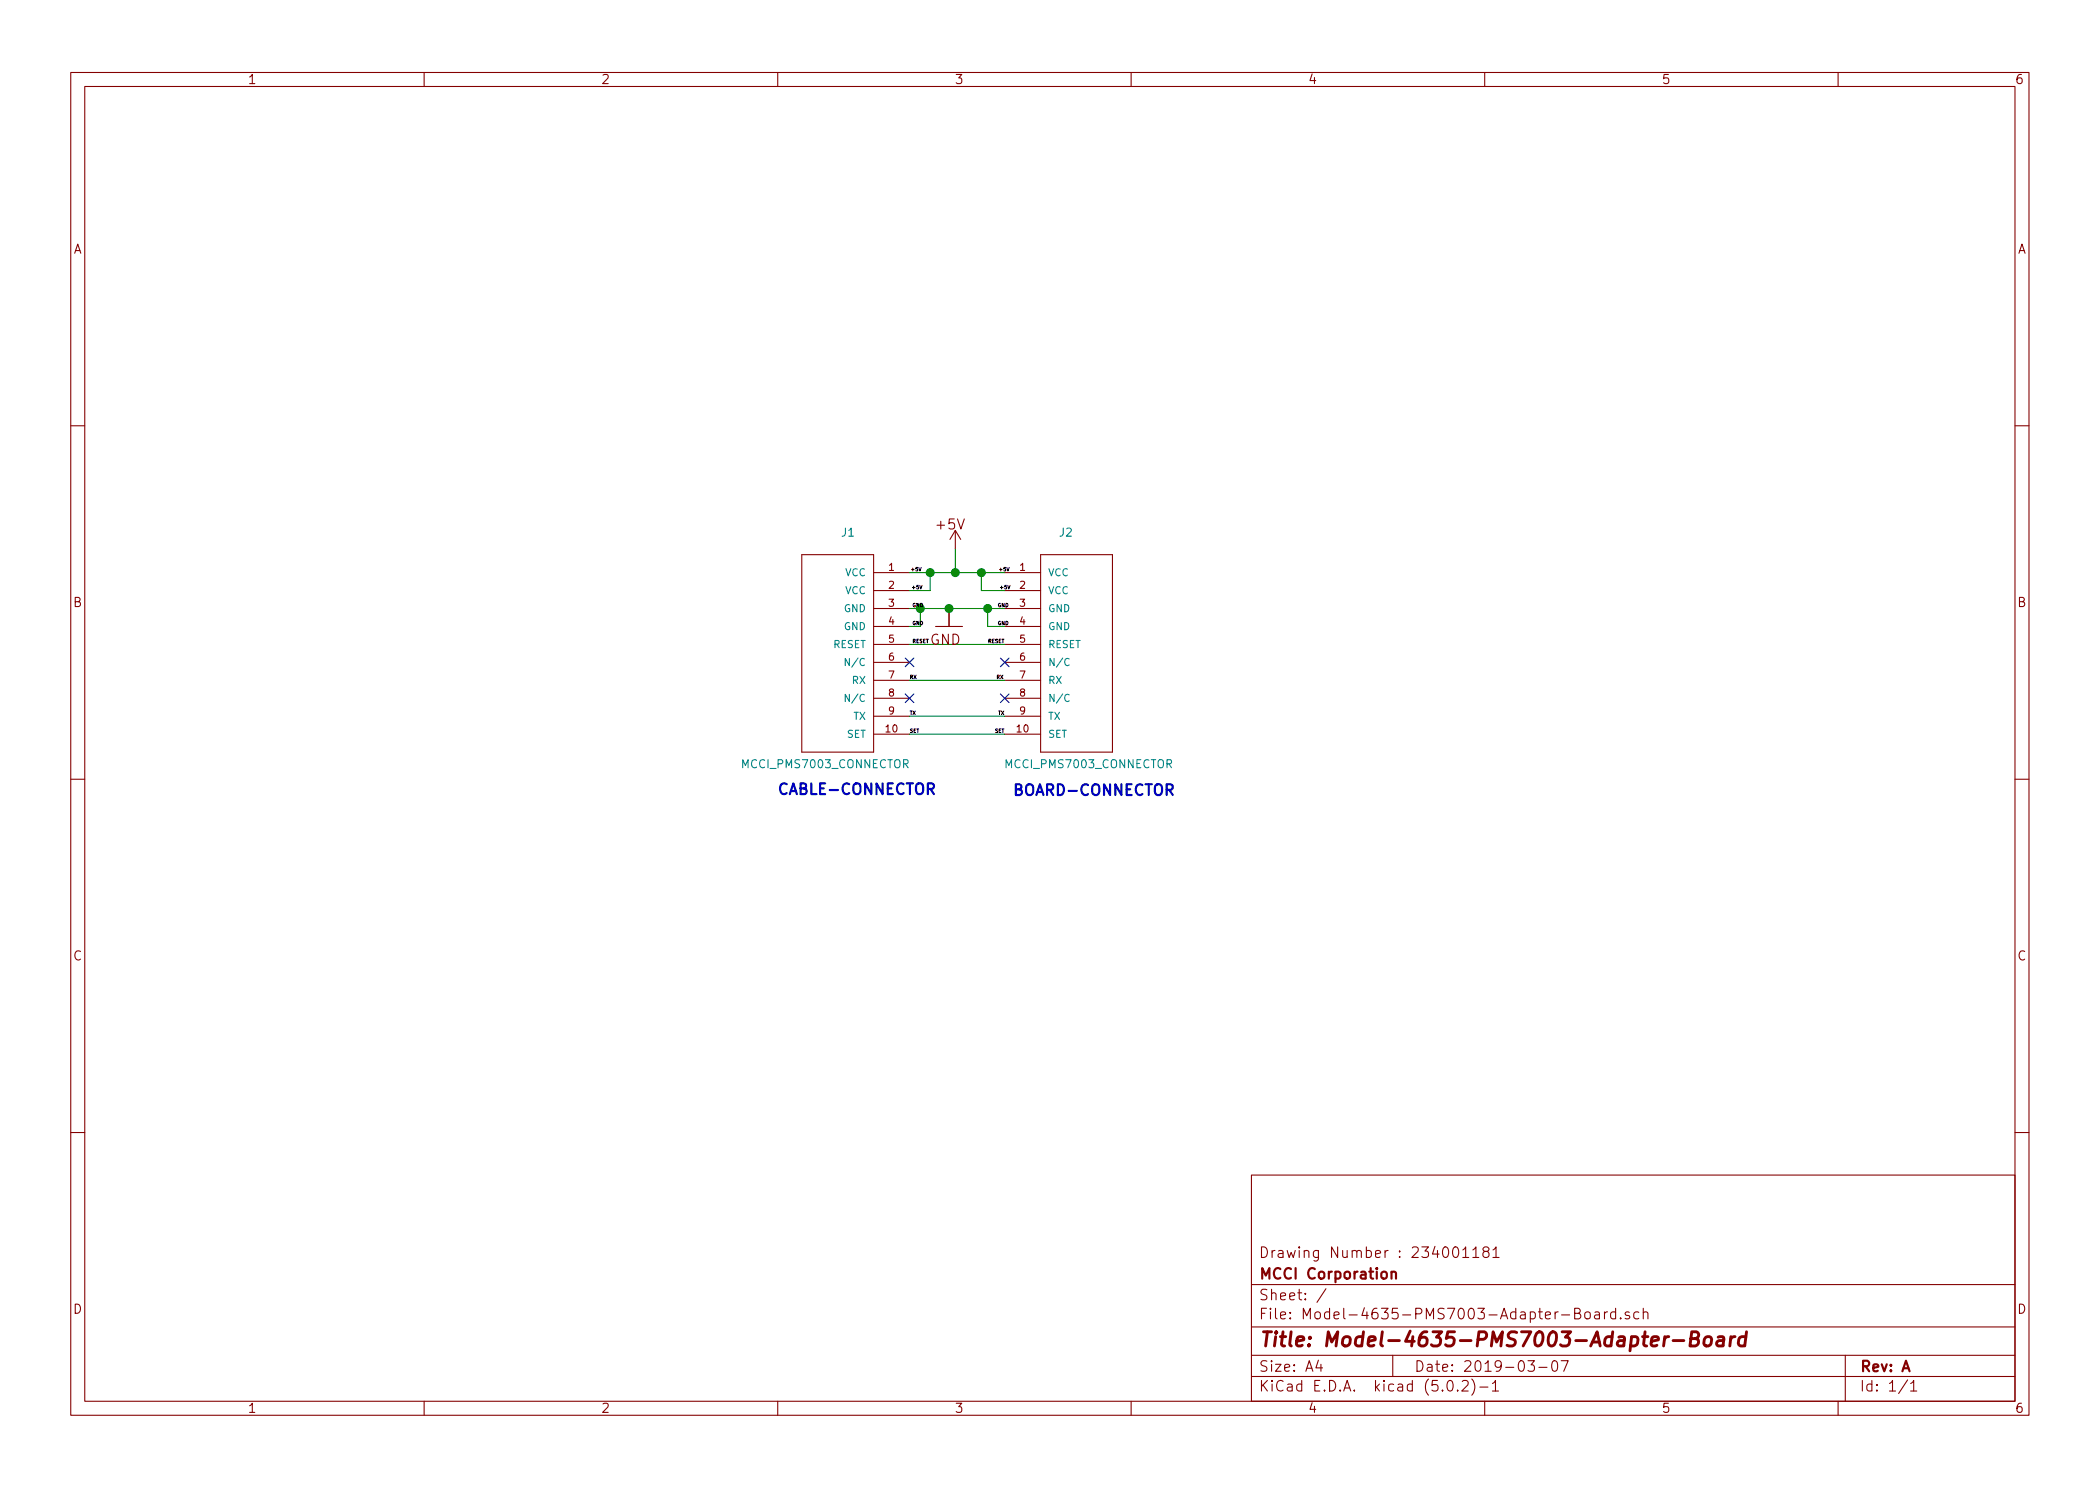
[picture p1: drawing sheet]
<svg xmlns="http://www.w3.org/2000/svg" width="297mm" height="210mm" viewBox="0 0 297 210" stroke-linecap="round" stroke-linejoin="round" font-family="sans-serif">
<g fill="none" stroke="#840000" stroke-width=".15">
<path d="M10 10.3h277v189.9h-277zM12 12.2h273v186.1h-273zM60 10.3v1.9M110 10.3v1.9M160 10.3v1.9M210 10.3v1.9M260 10.3v1.9M10 60.2h2M113.4 78.5h10.2v27.9h-10.2zM135.1 75.1l-.7 1.2M135.1 75.1v2.5M135.1 75.1l.8 1.2"/>
<path d="M147.2 78.5h10.2v27.9h-10.2zM285 60.2h2M123.6 81h5.1M123.6 83.6h5.1M123.6 86.1h5.1M123.6 88.6h5.1M123.6 91.2h5.1M123.6 93.7h5.1M123.6 96.3h5.1M123.6 98.8h5.1M132.3 88.6h3.8M134.2 86.1v2.5"/>
<path d="M142.1 81h5.1M142.1 83.6h5.1M142.1 86.1h5.1M142.1 88.6h5.1M142.1 91.2h5.1M142.1 93.7h5.1M142.1 96.3h5.1M142.1 98.8h5.1M10 110.3h2M123.6 101.3h5.1M123.6 103.9h5.1M142.1 101.3h5.1"/>
<path d="M142.1 103.9h5.1M285 110.3h2M10 160.2h2M177 166.3h108v32h-108zM205.7 176.5a.34 .34 0 0 1 .5 .2 .77 .77 0 0 1-.4 1.2 .97 .97 0 0 1-.1-1.4zM206.9 176.9l.4-.5v1.5M206.9 177.9h.8M208.3 176.9l.5-.5v1.5M208.3 177.9h.9M210 177.1l-.2-.3 .2-.4a.47 .47 0 0 1 .6 .3l-.1 .3-.5 .1a.48 .48 0 0 0-.2 .7 .48 .48 0 0 0 .8-.2l-.1-.4-.2-.1M211.2 176.9l.4-.5v1.5M211.2 177.9h.8"/>
<path d="M285 160.2h2M60 198.3v1.9M110 198.3v1.9M160 198.3v1.9M177 194.8h108M177 191.8h108M177 187.8h108M177 181.8h108M186.5 192.5l-.4 1h1M186.8 193v1M187.6 182.3l-1.3 2M197 191.8v3"/>
<path d="M204.8 195.5a.35 .35 0 0 1 .4-.2 .35 .35 0 0 1 .3 .3 .78 .78 0 0 1-.4 1.2 .87 .87 0 0 1-.3-1.3zM206.2 196.7v.1l-.1-.1h.1v.1M206.8 195.5l.2-.2h.4a.41 .41 0 0 1 .2 .7l-.8 .8h.9M208.2 195.1a1.71 1.71 0 0 1 0 2.3M209.3 196.3h1.2M210 198.3v1.9M211.1 195.8l.3-.3 .1-.2v1.5M211.1 196.8h.9M216.1 192.5h.9l-.4 .6 .3 .1a.61 .61 0 0 1 .1 .7l-.2 .1h-.5l-.2-.1M217.7 193.5h1.1M219.6 192.7a.37 .37 0 0 1 .4-.2 .37 .37 0 0 1 .3 .3v.3a.72 .72 0 0 1-.3 .9l-.4-.1a1.41 1.41 0 0 1 0-1.2zM220.8 192.5h1l-.6 1.5"/>
<path d="M222.7 185.8l.7-.1a.36 .36 0 0 0 .1-.3 .36 .36 0 0 0-.3-.3h-.5v1.5h.6a.4 .4 0 0 0 .3-.4 .4 .4 0 0 0-.4-.4M224.2 185.7a.41 .41 0 0 1 .7 .2v.4a.41 .41 0 0 1-.4 .3 .41 .41 0 0 1-.3-.3zM225.6 185.7l.1-.1 .5 .1v.9M226.2 186h-.5a.29 .29 0 0 0-.2 .3 .29 .29 0 0 0 .2 .3l.5-.1M226.9 185.6v1M227.4 185.6l-.3 .1-.2 .2M228.5 185.7a.48 .48 0 0 0-.6 0l-.1 .2 .1 .6a.48 .48 0 0 0 .6 0M228.5 185.1v1.5M229.2 186.5h.1l-.1 .1v-.1v.1M230.5 185.7a.37 .37 0 0 0-.6 .1v.1a.54 .54 0 0 0 .6 .3v.1v.2l-.2 .1-.4-.1M231.8 185.7a.48 .48 0 0 0-.6 0l-.1 .2 .1 .6a.48 .48 0 0 0 .6 0M232.4 185.7a.41 .41 0 0 1 .7 .1v.8"/>
<path d="M232.4 185.1v1.5M260 198.3v1.9M261 191.8v6.5M269.8 195.2l-1.2 2M270.3 195.8l.3-.3 .1-.2v1.5M270.3 196.8h.8"/>
</g>
<path d="M236 189.1a.54 .54 0 0 0-.6 .4M236.7 189.7h1.5M239.2 189.4h.6a.5 .5 0 0 0 .5-.4 .5 .5 0 0 0-.3-.6h-.7l-.3 2h.8a.53 .53 0 0 0 .5-.5 .53 .53 0 0 0-.5-.5M241.2 189.3a.51 .51 0 0 1 .5-.2 .51 .51 0 0 1 .4 .4l-.1 .6a.54 .54 0 0 1-.5 .4 .54 .54 0 0 1-.5-.4zM243 189.2l.2-.1 .6 .1-.1 1.2M243.8 189.6l-.2 .1h-.4a.4 .4 0 0 0-.4 .3 .4 .4 0 0 0 .3 .4h.4l.2-.1M244.8 189.1l-.1 1.3M245.4 189.1a.54 .54 0 0 0-.6 .4M246.9 189.2a.68 .68 0 0 0-1 .3v.6v.2l.3 .1 .6-.1M247 188.4l-.2 2" fill="none" stroke="#840000" stroke-width=".41"/>
<path d="M196.8 179.9v1M196.8 180.1a.38 .38 0 0 1 .7 0v.8" fill="none" stroke="#840000" stroke-width=".3"/>
<path d="M120.1 93.2v1l-.5-1v1M120.1 98.2v1.1l-.5-1.1v1.1M151.2 93.2a.47 .47 0 0 0-.6 .4 .47 .47 0 0 0 .6 .5M151.2 98.3a.47 .47 0 0 0-.6 .4 .47 .47 0 0 0 .6 .5" fill="none" stroke="#008484" stroke-width=".15"/>
<path d="M135.1 77.6v3.4M128.7 81h13.4M128.7 86.1h13.4M128.7 91.2h13.4M128.7 96.3h13.4M130.2 86.1v2.5h-1.5M131.6 81v2.6h-2.9M138.8 81v2.6h3.3M139.7 86.1v2.5h2.4M128.7 101.3h13.4M128.7 103.9h13.4" fill="none" stroke="#008400" stroke-width=".15"/>
<g fill="#008400" stroke="#008400" stroke-width=".25">
<circle cx="131.6" cy="81" r=".51"/>
<circle cx="138.8" cy="81" r=".51"/>
<circle cx="135.1" cy="81" r=".51"/>
<circle cx="130.2" cy="86.1" r=".51"/>
<circle cx="134.2" cy="86.1" r=".51"/>
<circle cx="139.7" cy="86.1" r=".51"/>
</g>
<path d="M128 93.1l1.3 1.2M128 98.2l1.3 1.2M129.3 93.1l-1.3 1.2M129.3 98.2l-1.3 1.2M141.5 93.1l1.2 1.2M141.5 98.2l1.2 1.2M142.7 93.1l-1.2 1.2M142.7 98.2l-1.2 1.2" fill="none" stroke="#000084" stroke-width=".15"/>
<path d="M130 80.3l.1 .5 .2-.5M130.1 82.8l.2 .5 .1-.5M142.4 80.3l.2 .5 .1-.5M142.5 82.8l.2 .5 .2-.5" fill="none" stroke="#000" stroke-width=".14"/>
<text font-size="2.8" fill="#840000" x="178" y="190.5">Title: Model-4635-PMS7003-Adapter-Board</text>
<g font-size="2.1" fill="#0000c2">
<text x="109.9" y="112.4">CABLE-CONNECTOR</text>
<text x="143.1" y="112.6">BOARD-CONNECTOR</text>
</g>
<g font-size="2.1" fill="#840000">
<text x="178" y="178">Drawing Number : 234001181</text>
<text x="178" y="184">Sheet: /</text>
<text x="178" y="181">MCCI Corporation</text>
<text x="178" y="186.7">File: Model-4635-PMS7003-Adapter-Board.sch</text>
<text x="178" y="196.9">KiCad E.D.A. kicad (5.0.2)-1</text>
<text x="178" y="194.1">Size: A4</text>
<text x="200" y="194.1">Date: 2019-03-07</text>
<text x="263" y="194.1">Rev: A</text>
<text x="263" y="196.9">Id: 1/1</text>
</g>
<g font-size="2" fill="#840000">
<text x="132.6" y="74.9">+5V</text>
<text x="131.5" y="91.2">GND</text>
</g>
<g font-size="1.8" fill="#840000">
<text x="35" y="11.9">1</text>
<text x="85" y="11.9">2</text>
<text x="135" y="11.9">3</text>
<text x="185" y="11.9">4</text>
<text x="235" y="11.9">5</text>
<text x="285" y="11.9">6</text>
<text x="10.4" y="35.9">A</text>
<text x="285.4" y="35.9">A</text>
<text x="10.4" y="85.9">B</text>
<text x="285.4" y="85.9">B</text>
<text x="10.4" y="135.9">C</text>
<text x="285.4" y="135.9">C</text>
<text x="10.4" y="185.9">D</text>
<text x="285.4" y="185.9">D</text>
<text x="35" y="199.9">1</text>
<text x="85" y="199.9">2</text>
<text x="135" y="199.9">3</text>
<text x="185" y="199.9">4</text>
<text x="235" y="199.9">5</text>
<text x="285" y="199.9">6</text>
</g>
<g font-size="1.6" fill="#008484">
<text x="119.1" y="75.9">J1</text>
<text x="149.9" y="75.9">J2</text>
<text x="105.2" y="108.7">MCCI_PMS7003_CONNECTOR</text>
<text x="142.5" y="108.7">MCCI_PMS7003_CONNECTOR</text>
</g>
<g font-size="1.4" fill="#008484">
<text x="119.6" y="81.5">VCC</text>
<text x="148.2" y="81.5">VCC</text>
<text x="119.4" y="86.6">GND</text>
<text x="119.4" y="89.1">GND</text>
<text x="119.6" y="84.1">VCC</text>
<text x="148.2" y="84.1">VCC</text>
<text x="148.2" y="86.6">GND</text>
<text x="148.2" y="89.1">GND</text>
<text x="117.8" y="91.7">RESET</text>
<text x="120.1" y="94.2">N/C</text>
<text x="148.2" y="91.7">RESET</text>
<text x="148.2" y="94.2">N/C</text>
<text x="120.1" y="99.3">N/C</text>
<text x="120.6" y="96.8">RX</text>
<text x="120.8" y="101.8">TX</text>
<text x="148.2" y="96.8">RX</text>
<text x="148.2" y="99.3">N/C</text>
<text x="148.2" y="101.8">TX</text>
<text x="119.8" y="104.4">SET</text>
<text x="148.2" y="104.4">SET</text>
</g>
<g font-size="1.4" fill="#840000">
<text x="125.7" y="80.8">1</text>
<text x="125.7" y="83.3">2</text>
<text x="144.3" y="80.8">1</text>
<text x="144.3" y="83.3">2</text>
<text x="125.7" y="85.8">3</text>
<text x="125.7" y="88.4">4</text>
<text x="144.3" y="85.8">3</text>
<text x="144.3" y="88.4">4</text>
<text x="125.7" y="90.9">5</text>
<text x="125.7" y="93.5">6</text>
<text x="144.3" y="90.9">5</text>
<text x="144.3" y="93.5">6</text>
<text x="125.7" y="96">7</text>
<text x="125.7" y="98.5">8</text>
<text x="125.7" y="101.1">9</text>
<text x="144.3" y="96">7</text>
<text x="144.3" y="98.5">8</text>
<text x="144.3" y="101.1">9</text>
<text x="125.3" y="103.6">10</text>
<text x="143.9" y="103.6">10</text>
</g>
<g font-size=".7">
<text x="128.8" y="80.8">+5V</text>
<text x="128.9" y="83.4">+5V</text>
<text x="141.2" y="80.8">+5V</text>
<text x="141.4" y="83.4">+5V</text>
<text x="129" y="85.9">GND</text>
<text x="129" y="88.4">GND</text>
<text x="141.1" y="85.9">GND</text>
<text x="141.1" y="88.4">GND</text>
<text x="129" y="91">RESET</text>
<text x="139.8" y="91">RESET</text>
<text x="128.7" y="101.1">TX</text>
<text x="128.7" y="96.1">RX</text>
<text x="141" y="96.1">RX</text>
<text x="141.2" y="101.1">TX</text>
<text x="128.7" y="103.7">SET</text>
<text x="140.7" y="103.7">SET</text>
</g>
</svg>
